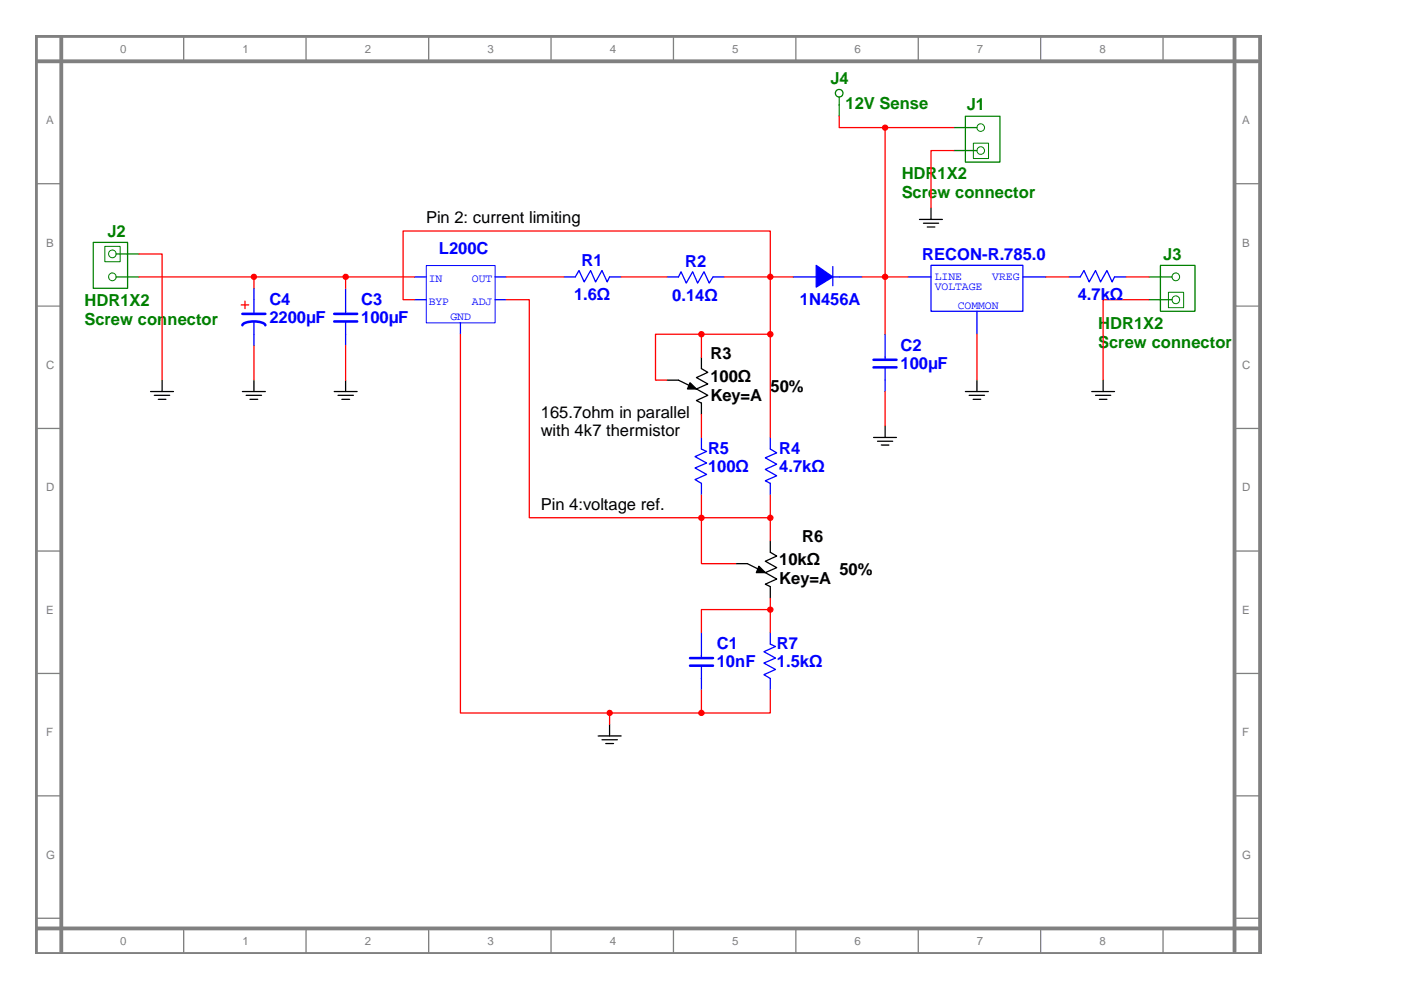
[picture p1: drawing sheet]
<svg xmlns="http://www.w3.org/2000/svg" width="297mm" height="210mm" viewBox="0 0 297 210" stroke-linecap="round" stroke-linejoin="round" font-family="sans-serif">
<path d="M7.6 7.6h259.6v194.7h-259.6zM7.6 13h259M13 7.6v194.1M261.7 7.6v194.1M7.6 196.8h259" fill="none" stroke="#808080" stroke-width=".81"/>
<g fill="none" stroke="#808080" stroke-width=".27">
<path d="M38.9 7.6v5.4M64.9 7.6v5.4M90.9 7.6v5.4M116.8 7.6v5.4M142.8 7.6v5.4M168.7 7.6v5.4M194.7 7.6v5.4M220.6 7.6v5.4M246.6 7.6v5.4M7.6 38.9h5.4M261.7 38.9h5.5M7.6 64.9h5.4"/>
<path d="M261.7 64.9h5.5M7.6 90.8h5.4M261.7 90.8h5.5M7.6 116.8h5.4M261.7 116.8h5.5M7.6 142.8h5.4M261.7 142.8h5.5M7.6 168.7h5.4M261.7 168.7h5.5M7.6 194.7h5.4M38.9 196.8v5.5M64.9 196.8v5.5"/>
<path d="M90.9 196.8v5.5M116.8 196.8v5.5M142.8 196.8v5.5M168.7 196.8v5.5M194.7 196.8v5.5M220.6 196.8v5.5M246.6 196.8v5.5M261.7 194.7h5.5"/>
</g>
<path d="M90.4 56.3h14.6v12.2h-14.6z" fill="none" stroke="#00f" stroke-width=".21"/>
<g fill="none" stroke="#00f" stroke-width=".27">
<path d="M87.9 58.7h2.4M104.9 58.7h2.5M119.5 58.7h2.5l.8-1.3 1.1 2.4 1.3-2.4 1.1 2.4 1.3-2.4 1.1 2.4 .5-1.1h2.5M141.4 58.7h2.4l.6-1.1 1.1 2.4 1.4-2.4 1 2.4 1.4-2.4 1.1 2.4 .8-1.3h2.4M192.5 58.7h4.9M197.4 56.3h19.5v9.7h-19.5zM216.9 58.7h4.8M53.8 61.1v5.4M53.8 68.2v5.1M73.3 61.1v5.4M73.3 68.2v5.1M87.9 63.5h2.4"/>
<path d="M97.6 68.4v2.5M104.9 63.5h2.5M187.7 70.9v5.4M187.7 77.9v5.1M207.1 66v4.9M163.3 92.8v2.4l1.4 .8-2.4 1.1 2.4 1.3-2.4 1.1 2.4 1.4-2.4 1 1 .6v2.4M148.7 134.1v5.4M163.3 134.1v2.5l1.1 .5-2.4 1.1 2.4 1.3-2.4 1.1 2.4 1.3-2.4 1.1 1.3 .8v2.5M148.7 141.1v5.2"/>
</g>
<path d="M51.4 69a2.59 2.59 0 0 1 2.4-.8l1.3 .1a1.34 1.34 0 0 1 1.2 .7M51.4 66.5h4.9M70.9 66.5h4.8M70.9 68.2h4.8M185.2 76.3h4.9M185.2 77.9h4.9M146.3 139.5h4.9M146.3 141.1h4.9" fill="none" stroke="#00f" stroke-width=".54"/>
<path d="M51.1 64.6h1.6M51.9 63.8v1.6M53.8 73.3v7.3M73.3 73.3v7.3" fill="none" stroke="#f00" stroke-width=".27"/>
<g fill="none" stroke="#000" stroke-width=".27">
<path d="M31.9 83h4.9M32.7 83.8h3.3M33.6 84.7h1.6M34.4 80.6v2.4M51.4 83h4.9M52.2 83.8h3.3M53 84.7h1.6M53.8 80.6v2.4M70.9 83h4.8M71.7 83.8h3.2M72.5 84.7h1.6M73.3 80.6v2.4"/>
<path d="M185.2 92.8h4.9M186.1 93.6h3.2M186.9 94.4h1.6M187.7 90.3v2.5M156 119.5h2.5l3.8 1.9M163.3 114.6v2.5l1.4 .8-2.4 1.1 2.4 1.4-2.4 1 2.4 1.4-2.4 1.1 1 .5v2.4M160.9 120.1l1.4 1.3h-1.9zM126.8 156h4.9M127.6 156.8h3.3M128.4 157.6h1.7M129.2 153.6v2.4"/>
</g>
<path d="M160.9 120.1l1.4 1.3h-1.9z" fill="#000"/>
<g fill="none" stroke="#008000" stroke-width=".21">
<path d="M206.4 30.4h3.2v3.2h-3.2zM22.2 52.2h3.3v3.3h-3.3zM247.7 62h3.2v3.2h-3.2z"/>
<circle cx="207.9" cy="27.1" r=".81"/>
<circle cx="207.9" cy="31.9" r=".81"/>
<circle cx="23.8" cy="53.8" r=".82"/>
<circle cx="23.8" cy="58.7" r=".81"/>
<circle cx="249.3" cy="58.7" r=".81"/>
<circle cx="249.3" cy="63.6" r=".81"/>
</g>
<path d="M202.3 31.9h4.8M202.3 27.1h4.8M204.7 24.6h7.3v9.8h-7.3zM19.8 51.4h7.2v9.7h-7.2zM24.6 53.8h4.9M24.6 58.7h4.9M243.6 58.7h4.9M246 56.3h7.4v9.7h-7.4zM243.6 63.5h4.9" fill="none" stroke="#008000" stroke-width=".27"/>
<circle cx="73.3" cy="58.7" r=".54" fill="#f00"/>
<g fill="none" stroke="#f00" stroke-width=".27">
<path d="M29.5 53.8h4.9v26.8M87.9 58.7h-14.6v2.4M107.4 58.7h12.1M131.7 58.7h9.7"/>
<circle cx="73.3" cy="58.7" r=".54"/>
</g>
<path d="M148.7 92.8v2.4l1.1 .5-2.4 1.1 2.4 1.4-2.4 1 2.4 1.4-2.4 1.1 1.3 .8v2.4" fill="none" stroke="#00f" stroke-width=".27"/>
<circle cx="53.8" cy="58.7" r=".53" fill="#f00"/>
<g fill="none" stroke="#f00" stroke-width=".27">
<path d="M29.5 58.7h43.8M53.8 58.7v2.4M187.7 83v7.3"/>
<circle cx="53.8" cy="58.7" r=".53"/>
</g>
<circle cx="187.7" cy="58.7" r=".54" fill="#f00"/>
<g fill="none" stroke="#f00" stroke-width=".27">
<path d="M202.3 31.9h-4.9v12.2M192.5 58.7h-4.8v12.2M207.1 70.9v9.7M243.6 63.5h-9.7v17.1"/>
<circle cx="187.7" cy="58.7" r=".54"/>
</g>
<path d="M194.9 46.5h4.9M195.8 47.3h3.2M196.6 48.1h1.6M197.4 44.1v2.4M204.7 83h4.8M205.5 83.8h3.2M206.3 84.7h1.6M207.1 80.6v2.4M231.5 83h4.8M232.3 83.8h3.2M233.1 84.7h1.6M233.9 80.6v2.4" fill="none" stroke="#000" stroke-width=".27"/>
<circle cx="163.3" cy="109.8" r=".54" fill="#f00"/>
<g fill="none" stroke="#f00" stroke-width=".27">
<path d="M163.3 104.9v9.7"/>
<circle cx="163.3" cy="109.8" r=".54"/>
</g>
<circle cx="148.7" cy="109.8" r=".54" fill="#f00"/>
<g fill="none" stroke="#f00" stroke-width=".27">
<path d="M148.7 109.8v9.7h7.3M148.7 104.9v4.9M148.7 109.8h14.6"/>
<circle cx="148.7" cy="109.8" r=".54"/>
</g>
<circle cx="163.3" cy="129.3" r=".54" fill="#f00"/>
<g fill="none" stroke="#f00" stroke-width=".27">
<path d="M163.3 126.8v7.3"/>
<circle cx="163.3" cy="129.3" r=".54"/>
</g>
<circle cx="148.7" cy="151.2" r=".54" fill="#f00"/>
<g fill="none" stroke="#f00" stroke-width=".27">
<path d="M148.7 146.3v4.9h14.6v-4.9"/>
<circle cx="148.7" cy="151.2" r=".54"/>
</g>
<circle cx="129.3" cy="151.2" r=".54" fill="#f00"/>
<g fill="none" stroke="#f00" stroke-width=".27">
<path d="M221.7 58.7h4.9M238.8 58.7h4.8M148.7 151.2h-19.5v2.4"/>
<circle cx="129.3" cy="151.2" r=".54"/>
</g>
<path d="M173.1 58.7h3.5M176.6 56.5v4.1M226.6 58.7h2.4l.8-1.3 1.1 2.4 1.4-2.4 1 2.4 1.4-2.4 1.1 2.4 .5-1.1h2.5" fill="none" stroke="#00f" stroke-width=".27"/>
<path d="M173.1 56.3l3.5 2.4-3.5 2.2z" fill="#00f"/>
<path d="M168.2 58.7h4.9M173.1 56.3l3.5 2.4-3.5 2.2zM176.3 58.7h6.5" fill="none" stroke="#00f" stroke-width=".27"/>
<path d="M182.8 58.7h4.9M163.3 129.2h-14.6v4.9" fill="none" stroke="#f00" stroke-width=".27"/>
<circle cx="163.3" cy="58.7" r=".54" fill="#f00"/>
<g fill="none" stroke="#f00" stroke-width=".27">
<path d="M153.6 58.7h14.6M163.3 58.7v-9.7h-77.8v14.5h2.4"/>
<circle cx="163.3" cy="58.7" r=".54"/>
</g>
<g fill="none" stroke="#008000" stroke-width=".27">
<path d="M177.9 20.6v4"/>
<circle cx="177.9" cy="19.8" r=".81"/>
</g>
<circle cx="187.7" cy="27.1" r=".54" fill="#f00"/>
<g fill="none" stroke="#f00" stroke-width=".27">
<path d="M177.9 24.6v2.5h9.8M187.7 27.1h14.6M187.7 27.1v31.6"/>
<circle cx="187.7" cy="27.1" r=".54"/>
</g>
<path d="M148.7 75.7v2.4l1.4 .9-2.4 1.1 2.4 1.3-2.4 1.1 2.4 1.3-2.4 1.1 1 .6v2.4M141.4 80.6h2.4l3.9 1.9M146.3 81.2l1.4 1.3h-1.9z" fill="none" stroke="#000" stroke-width=".27"/>
<path d="M146.3 81.2l1.4 1.3h-1.9z" fill="#000"/>
<circle cx="163.3" cy="70.9" r=".55" fill="#f00"/>
<g fill="none" stroke="#f00" stroke-width=".27">
<path d="M163.3 58.7v34.1M97.6 70.9v80.3h31.6M107.4 63.5h4.8v46.3h36.5M148.7 87.9v4.9"/>
<circle cx="163.3" cy="70.9" r=".55"/>
</g>
<circle cx="148.7" cy="70.9" r=".55" fill="#f00"/>
<g fill="none" stroke="#f00" stroke-width=".27">
<path d="M148.7 70.9h-9.7v9.7h2.4M148.7 70.9v4.8M148.7 70.9h14.6"/>
<circle cx="148.7" cy="70.9" r=".55"/>
</g>
<g font-size="3.5" fill="#008000">
<text x="176.1" y="17.9">J4</text>
<text x="179.3" y="23">12V Sense</text>
<text x="205" y="23.3">J1</text>
<text x="191.2" y="37.9">HDR1X2</text>
<text x="191.2" y="42">Screw connector</text>
<text x="22.8" y="50.3">J2</text>
<text x="246.6" y="55.2">J3</text>
<text x="17.9" y="64.9">HDR1X2</text>
<text x="17.9" y="69">Screw connector</text>
<text x="232.8" y="69.8">HDR1X2</text>
<text x="232.8" y="73.9">Screw connector</text>
</g>
<g font-size="3.5">
<text x="90.3" y="47.2">Pin 2: current limiting</text>
<text x="150.6" y="76">R3</text>
<text x="150.6" y="80.9">100Ω</text>
<text x="163.4" y="83.1">50%</text>
<text x="114.7" y="88.6">165.7ohm in parallel</text>
<text x="150.6" y="85">Key=A</text>
<text x="114.7" y="92.4">with 4k7 thermistor</text>
<text x="114.7" y="108.1">Pin 4:voltage ref.</text>
<text x="165.2" y="119.8">10kΩ</text>
<text x="170.1" y="115">R6</text>
<text x="165.2" y="123.9">Key=A</text>
<text x="178" y="122">50%</text>
</g>
<g font-size="3.5" fill="#00f">
<text x="93" y="53.8">L200C</text>
<text x="123.3" y="56.3">R1</text>
<text x="145.2" y="56.6">R2</text>
<text x="195.5" y="55.2">RECON-R.785.0</text>
<text x="57.1" y="64.7">C4</text>
<text x="76.6" y="64.7">C3</text>
<text x="121.7" y="63.6">1.6Ω</text>
<text x="142.5" y="63.9">0.14Ω</text>
<text x="169.6" y="64.7">1N456A</text>
<text x="228.5" y="63.6">4.7kΩ</text>
<text x="57.1" y="68.5">2200µF</text>
<text x="76.6" y="68.5">100µF</text>
<text x="190.9" y="74.4">C2</text>
<text x="190.9" y="78.2">100µF</text>
<text x="150.1" y="96.3">R5</text>
<text x="150.1" y="100.1">100Ω</text>
<text x="165.2" y="96.3">R4</text>
<text x="165.2" y="100.1">4.7kΩ</text>
<text x="152" y="137.7">C1</text>
<text x="164.7" y="137.7">R7</text>
<text x="152" y="141.5">10nF</text>
<text x="164.7" y="141.5">1.5kΩ</text>
</g>
<g font-size="2.4" fill="#808080">
<text x="25.5" y="11.2">0</text>
<text x="51.4" y="11.2">1</text>
<text x="77.4" y="11.2">2</text>
<text x="103.3" y="11.2">3</text>
<text x="129.3" y="11.2">4</text>
<text x="155.2" y="11.2">5</text>
<text x="181.2" y="11.2">6</text>
<text x="207.1" y="11.2">7</text>
<text x="233.1" y="11.2">8</text>
<text x="9.8" y="26.3">A</text>
<text x="263.4" y="26.3">A</text>
<text x="9.8" y="52.3">B</text>
<text x="263.4" y="52.3">B</text>
<text x="9.8" y="78.2">C</text>
<text x="263.4" y="78.2">C</text>
<text x="9.8" y="104.2">D</text>
<text x="263.4" y="104.2">D</text>
<text x="9.8" y="130.1">E</text>
<text x="263.4" y="130.1">E</text>
<text x="9.8" y="156.1">F</text>
<text x="263.4" y="156.1">F</text>
<text x="9.8" y="182">G</text>
<text x="263.4" y="182">G</text>
<text x="25.5" y="200.4">0</text>
<text x="51.4" y="200.4">1</text>
<text x="77.4" y="200.4">2</text>
<text x="103.3" y="200.4">3</text>
<text x="129.3" y="200.4">4</text>
<text x="155.2" y="200.4">5</text>
<text x="181.2" y="200.4">6</text>
<text x="207.1" y="200.4">7</text>
<text x="233.1" y="200.4">8</text>
</g>
<g font-size="2.4" fill="#00f">
<text x="90.9" y="59.9">IN</text>
<text x="100.1" y="59.9">OUT</text>
<text x="198.2" y="59.3">LINE</text>
<text x="210.4" y="59.3">VREG</text>
<text x="90.9" y="64.7">BYP</text>
<text x="100.1" y="64.7">ADJ</text>
<text x="198.2" y="61.5">VOLTAGE</text>
<text x="203.1" y="65.5">COMMON</text>
<text x="95.5" y="67.9">GND</text>
</g>
</svg>
